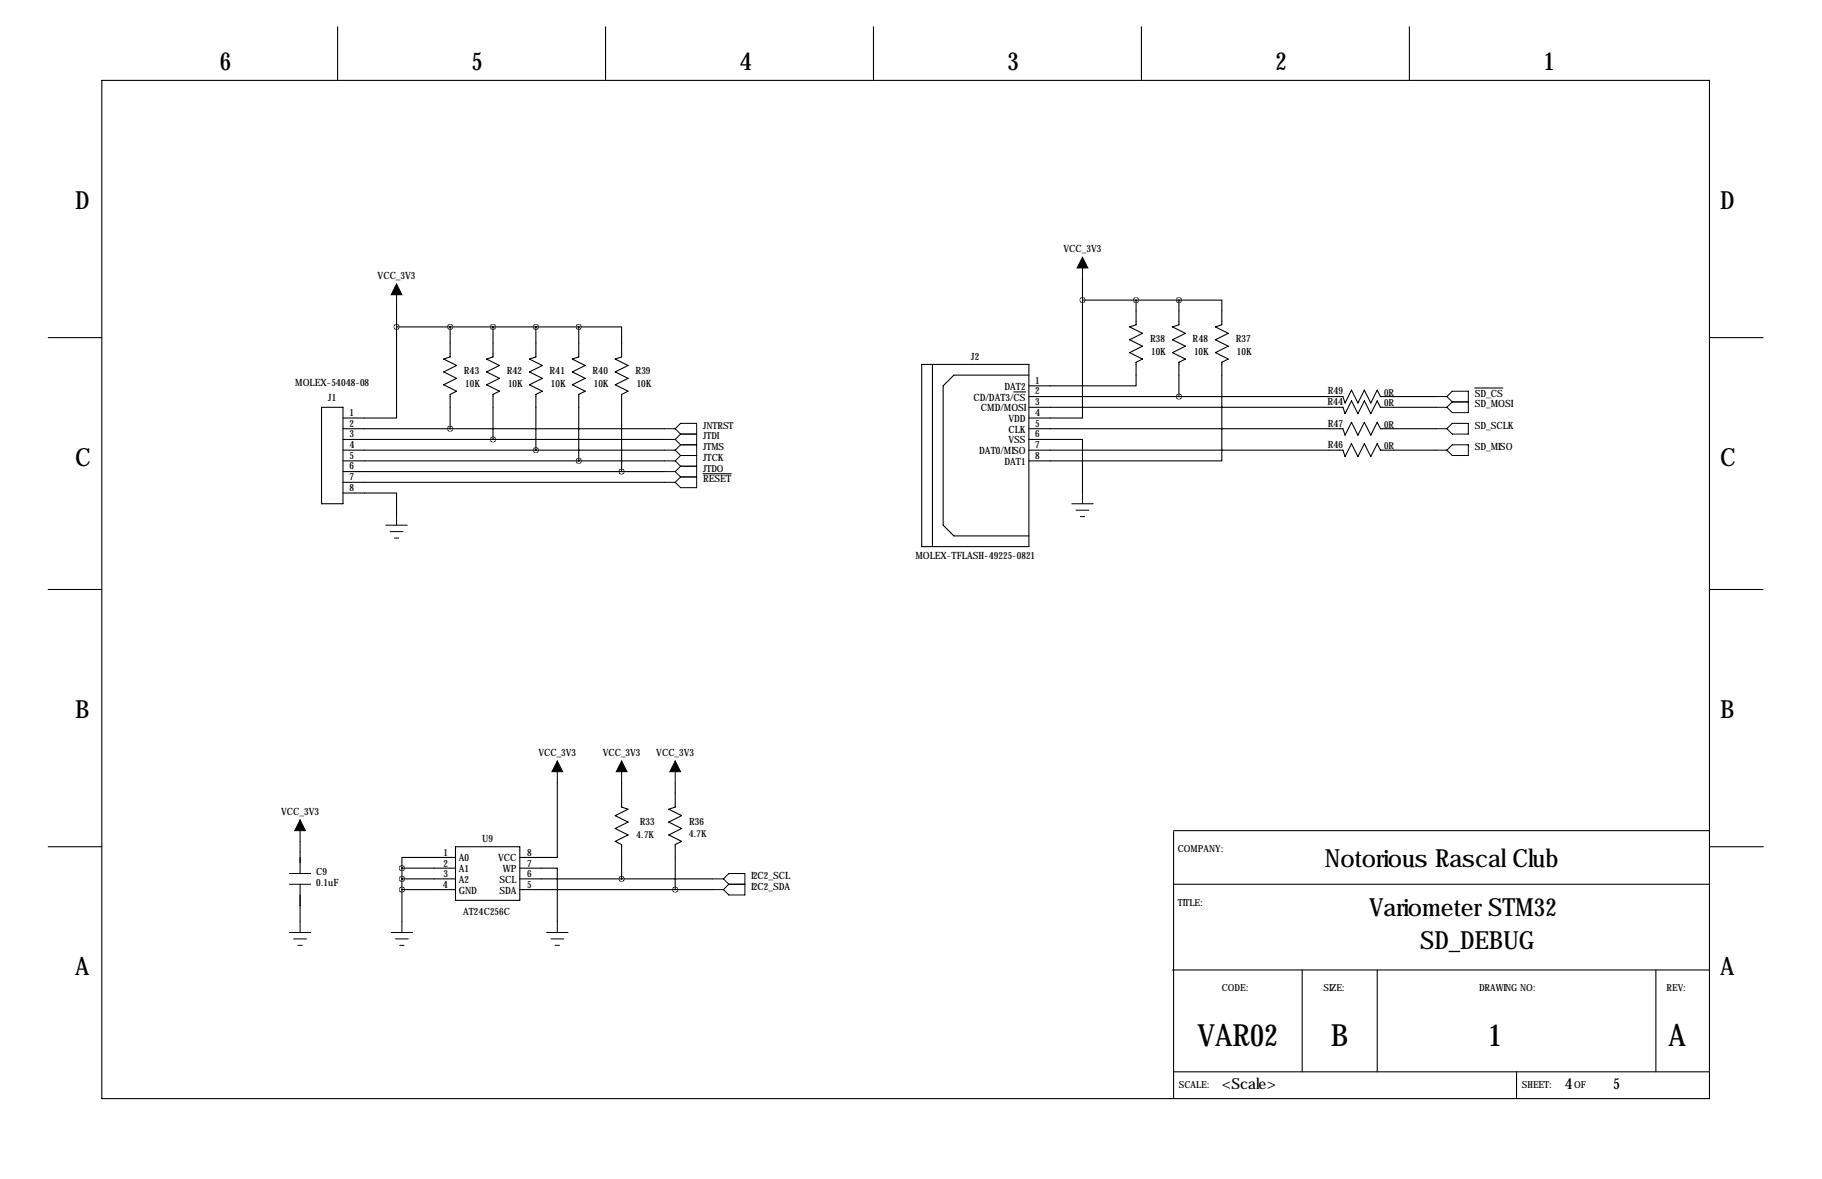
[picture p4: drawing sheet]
<svg xmlns="http://www.w3.org/2000/svg" width="432mm" height="279mm" viewBox="0 0 432 279" stroke-linecap="round" stroke-linejoin="round" font-family="sans-serif">
<g fill="none" stroke="#000" stroke-width=".25">
<path d="M24.1 19.1h381v241.2h-381zM80 6.4v12.7M143.5 6.4v12.7M207 6.4v12.7M270.5 6.4v12.7M334 6.4v12.7M94 77.5v21.6h-12.7M94 72.4v5.1M94 77.5h43.2M106.7 77.5v7.1l-1.5 .5 3 1.5-3 1.5 3 1.6-3 1.5 3 1.5-1.5 .8v8.1M116.8 77.5v7.1l-1.5 .5 3.1 1.5-3.1 1.5 3.1 1.6-3.1 1.5 3.1 1.5-1.6 .8v10.6M127 77.5v7.1l-1.5 .5 3 1.5-3 1.5 3 1.6-3 1.5 3 1.5-1.5 .8v13.2"/>
<path d="M137.2 77.5h10.1v7.1l-1.5 .5 3 1.5-3 1.5 3 1.6-3 1.5 3 1.5-1.5 .8v18.3M137.2 77.5v7.1l-1.6 .5 3.1 1.5-3.1 1.5 3.1 1.6-3.1 1.5 3.1 1.5-1.5 .8v15.7M256.5 71.1v28h-12.7M256.5 66v5.1M256.5 71.1h22.9M269.2 71.1v5.9l-1.5 .5 3.1 1.5-3.1 1.5 3.1 1.5-3.1 1.6 3.1 1.5-1.6 .8v5.5h-25.4M279.4 71.1h10.2v5.9l-1.6 .5 3.1 1.5-3.1 1.5 3.1 1.5-3.1 1.6 3.1 1.5-1.5 .8v23.3h-45.8M279.4 71.1v5.9l-1.5 .5 3 1.5-3 1.5 3 1.5-3 1.6 3 1.5-1.5 .8v8.1M11.4 80h12.7M76.2 96.5h5.1v22.9h-5.1zM218.4 86.4h25.4v43.1h-25.4zM221 86.4v43.1"/>
<path d="M240.2 92.9h2.9M243.8 96.5h74.5l.5 1.5 1.5-3 1.5 3 1.5-3 1.6 3 1.5-3 .8 1.5h13.2M243.8 88.9h-17.7l-2.6 2.5v33.1l2.6 2.5h17.7M243.8 94h74.5l.5 1.5 1.5-3 1.5 3 1.5-3 1.6 3 1.5-3 .8 1.5h13.2M349.5 91.9h6.7M405.1 80h12.7M81.3 116.8h12.7v5.1M81.3 101.6h76.2M81.3 104.1h76.2M81.3 106.7h76.2M81.3 109.2h76.2M81.3 111.8h76.2"/>
<path d="M81.3 114.3h76.2M166.6 112.3h6.7M243.8 104.1h12.7v12.7M243.8 101.6h74.5l.5 1.5 1.5-3 1.5 3 1.5-3 1.6 3 1.5-3 .8 1.5h13.2M243.8 106.7h74.5l.5 1.5 1.5-3 1.5 3 1.5-3 1.6 3 1.5-3 .8 1.5h13.2M11.4 139.7h12.7M405.1 139.7h12.7M71.1 199.4v7.6M132.1 185.4v17.8h-8.9M147.3 185.4v5.9l1.5 .5-3 1.5 3 1.5-3 1.5 3 1.6-3 1.5 1.5 .8v8.1M160 185.4v5.9l-1.5 .5 3 1.5-3 1.5 3 1.5-3 1.6 3 1.5-1.5 .8v10.6M278.1 197.1v63.2"/>
<path d="M278.1 196.8h127M11.4 200.7h12.7M71.1 209.5v8.9M95.2 205.7h12.7M95.2 208.3h12.7M95.2 210.8h12.7M95.2 205.7v12.7M107.9 203.2h-12.7v2.5M107.9 200.7h15.3v12.7h-15.3zM123.2 205.7h8.9v12.7M123.2 208.3h45.7M123.2 210.8h45.7"/>
<path d="M278.1 209.5h127M405.2 200.7h12.7M277.9 229.9h127.2M308.6 229.9v24.1M326.4 229.9v24.1M392.4 229.9v24.1M278.1 254h127M359.4 254v6.3"/>
</g>
<g fill="none" stroke="#000" stroke-width=".24">
<path d="M94 67.3v5.1M256.5 61v5M340.4 94h2.5M340.4 96.5h2.5M342.9 94l1.3 1.2M342.9 94l1.3-1.3h3.8v5.1h-3.8l-1.3-1.3M344.2 95.2h3.8M344.2 95.2l-1.3 1.3M157.5 101.6h2.5M157.5 104.1h2.5M157.5 106.7h2.5M157.5 111.8h2.5"/>
<path d="M157.5 109.2h2.5M157.5 114.3h2.5M160 101.6l1.3 1.3M160 101.6l1.3-1.3h3.8v15.3h-3.8l-1.3-1.3M160 104.1l1.3 1.3M160 106.7l1.3 1.2M160 111.8l1.3 1.2M160 109.2l1.3 1.3M161.3 102.9h3.8M161.3 105.4h3.8M161.3 102.9l-1.3 1.2M161.3 107.9h3.8"/>
<path d="M161.3 105.4l-1.3 1.3M161.3 113h3.8M161.3 110.5h3.8M161.3 110.5l-1.3 1.3M161.3 107.9l-1.3 1.3M161.3 113l-1.3 1.3M254 119.4h5.1M256.5 116.8v2.6M340.4 101.6h2.5M340.4 106.7h2.5M344.2 100.3h3.8v2.6h-3.8l-1.3-1.3zM344.2 105.4h3.8v2.5h-3.8l-1.3-1.2z"/>
<path d="M91.4 124.5h5.1M92.5 126h3M93.5 127.5h1M94 121.9v2.6M255 120.9h3.1M256 122.4h1M71.1 194.3v5.1M132.1 180.3v5.1M147.3 180.3v5.1M160 180.3v5.1M68.6 207h5.1M68.6 209.5h5.1"/>
<path d="M71.1 218.4v2.6M95.2 218.4v2.6M132.1 218.4v2.6M168.9 208.3h2.5M168.9 210.8h2.5M171.4 208.3l1.3-1.3h3.8v5.1h-3.8l-1.3-1.3M171.4 208.3l1.3 1.2M172.7 209.5h3.8M172.7 209.5l-1.3 1.3M68.6 221h5.1M69.6 222.5h3M70.6 224h1"/>
<path d="M92.7 221h5.1M93.7 222.5h3.1M94.7 224h1.1M129.5 221h5.1M130.6 222.5h3M131.6 224h1"/>
</g>
<path d="M94 67.3l1.2 2.5h-2.5zM256.5 61l1.3 2.5h-2.5zM71.1 194.3l1.3 2.5h-2.6zM132.1 180.3l1.2 2.6h-2.5zM147.3 180.3l1.3 2.6h-2.6zM160 180.3l1.3 2.6h-2.6z" fill="#000" stroke="#000" stroke-width=".24"/>
<path d="M95.2 210.8a.05 .05 0 0 0 .1 0 .05 .05 0 0 0-.1 0zM95.2 208.3a.05 .05 0 0 0 .1 0 .05 .05 0 0 0-.1 0zM95.2 205.7a.05 .05 0 0 0 .1 0 .05 .05 0 0 0-.1 0zM147.3 208.3a.05 .05 0 0 0 .1 0 .05 .05 0 0 0-.1 0zM160 210.8a.05 .05 0 0 0 .1 0 .05 .05 0 0 0-.1 0zM106.6 101.6a.05 .05 0 0 0 .1 0 .05 .05 0 0 0-.1 0zM116.8 104.1a.05 .05 0 0 0 .1 0 .05 .05 0 0 0-.1 0zM147.3 111.8a.05 .05 0 0 0 .1 0 .05 .05 0 0 0-.1 0zM93.9 77.5a.05 .05 0 0 0 .1 0 .05 .05 0 0 0-.1 0zM106.6 77.5a.05 .05 0 0 0 .1 0 .05 .05 0 0 0-.1 0zM116.8 77.5a.05 .05 0 0 0 .1 0 .05 .05 0 0 0-.1 0zM137.1 109.2a.05 .05 0 0 0 .1 0 .05 .05 0 0 0-.1 0zM137.1 77.5a.05 .05 0 0 0 .1 0 .05 .05 0 0 0-.1 0zM256.5 71.1a.05 .05 0 0 0 .1 0 .05 .05 0 0 0-.1 0zM269.2 71.1a.05 .05 0 0 0 .1 0 .05 .05 0 0 0-.1 0z" fill="#000" stroke="#000" stroke-width="1.3"/>
<g font-size="7.3">
<text x="283.8" y="248">VAR02</text>
<text x="315.4" y="248">B</text>
<text x="352.7" y="248">1</text>
<text x="395.4" y="248">A</text>
</g>
<g font-size="5.9">
<text x="52.1" y="16.5">6</text>
<text x="111.8" y="16.5">5</text>
<text x="175.3" y="16.5">4</text>
<text x="238.8" y="16.5">3</text>
<text x="302.3" y="16.5">2</text>
<text x="365.8" y="16.5">1</text>
<text x="17.8" y="49.5">D</text>
<text x="407.7" y="49.5">D</text>
<text x="17.8" y="110.5">C</text>
<text x="407.7" y="110.5">C</text>
<text x="17.8" y="170.2">B</text>
<text x="407.7" y="170.2">B</text>
<text x="314" y="205.5">Notorious Rascal Club</text>
<text x="324.5" y="217">Variometer STM32</text>
<text x="336.5" y="224.8">SD_DEBUG</text>
<text x="17.8" y="231.1">A</text>
<text x="407.7" y="231.1">A</text>
</g>
<g font-size="3.6">
<text x="289.6" y="258">&lt;Scale&gt;</text>
<text x="370.8" y="258">4</text>
<text x="382.3" y="258">5</text>
</g>
<g font-size="2.4">
<text x="252.1" y="59.7">VCC_3V3</text>
<text x="89.5" y="66">VCC_3V3</text>
<text x="272.6" y="81.1">R38</text>
<text x="282.6" y="81.1">R48</text>
<text x="292.9" y="81.1">R37</text>
<text x="109.9" y="88.7">R43</text>
<text x="120.1" y="88.7">R42</text>
<text x="130.2" y="88.7">R41</text>
<text x="140.4" y="88.7">R40</text>
<text x="150.6" y="88.7">R39</text>
<text x="230.2" y="85.3">J2</text>
<text x="272.8" y="84.1">10K</text>
<text x="283" y="84.1">10K</text>
<text x="293.1" y="84.1">10K</text>
<text x="70" y="91.4">MOLEX-54048-08</text>
<text x="77.8" y="95.1">J1</text>
<text x="110.2" y="91.7">10K</text>
<text x="120.4" y="91.7">10K</text>
<text x="130.6" y="91.7">10K</text>
<text x="140.7" y="91.7">10K</text>
<text x="150.9" y="91.7">10K</text>
<text x="230.7" y="94.9">CD/DAT3/CS</text>
<text x="238.1" y="92.4">DAT2</text>
<text x="245.4" y="90.9">1</text>
<text x="245.4" y="93.5">2</text>
<text x="314.7" y="93.5">R49</text>
<text x="349.5" y="94">SD_CS</text>
<text x="82.8" y="98.6">1</text>
<text x="82.8" y="101.1">2</text>
<text x="232.5" y="97.5">CMD/MOSI</text>
<text x="239" y="100">VDD</text>
<text x="245.4" y="96">3</text>
<text x="245.4" y="98.6">4</text>
<text x="245.4" y="101.1">5</text>
<text x="314.6" y="96">R44</text>
<text x="314.7" y="101.1">R47</text>
<text x="349.5" y="96.5">SD_MOSI</text>
<text x="349.5" y="101.6">SD_SCLK</text>
<text x="82.8" y="103.6">3</text>
<text x="82.8" y="106.2">4</text>
<text x="232.1" y="107.6">DAT0/MISO</text>
<text x="239" y="102.5">CLK</text>
<text x="239" y="105.1">VSS</text>
<text x="245.4" y="103.6">6</text>
<text x="245.4" y="106.2">7</text>
<text x="314.7" y="106.2">R46</text>
<text x="349.5" y="106.7">SD_MISO</text>
<text x="82.8" y="108.7">5</text>
<text x="82.8" y="111.3">6</text>
<text x="82.8" y="113.8">7</text>
<text x="166.6" y="109.2">JTCK</text>
<text x="238.1" y="110.2">DAT1</text>
<text x="245.4" y="108.7">8</text>
<text x="82.8" y="116.3">8</text>
<text x="166.6" y="114.3">RESET</text>
<text x="216.9" y="132.4">MOLEX-TFLASH-49225-0821</text>
<text x="127.6" y="179.1">VCC_3V3</text>
<text x="142.8" y="179.1">VCC_3V3</text>
<text x="155.5" y="179.1">VCC_3V3</text>
<text x="66.6" y="193">VCC_3V3</text>
<text x="151.7" y="195.4">R33</text>
<text x="163.3" y="195.4">R36</text>
<text x="105.1" y="202.8">1</text>
<text x="114.3" y="199.6">U9</text>
<text x="125" y="202.8">8</text>
<text x="74.9" y="207.3">C9</text>
<text x="74.9" y="209.9">0.1uF</text>
<text x="105.1" y="205.4">2</text>
<text x="105.1" y="207.9">3</text>
<text x="108.7" y="204.1">A0</text>
<text x="108.7" y="206.7">A1</text>
<text x="108.7" y="209.2">A2</text>
<text x="118.1" y="204.1">VCC</text>
<text x="118.4" y="209.2">SCL</text>
<text x="119.2" y="206.7">WP</text>
<text x="125" y="205.4">7</text>
<text x="125" y="207.9">6</text>
<text x="178.1" y="208.3">I2C2_SCL</text>
<text x="104.9" y="210.5">4</text>
<text x="108.7" y="211.8">GND</text>
<text x="118.4" y="211.8">SDA</text>
<text x="125" y="210.5">5</text>
<text x="178.1" y="210.8">I2C2_SDA</text>
<text x="109.7" y="216.7">AT24C256C</text>
</g>
<g font-size="2.3">
<text x="328" y="93.8">0R</text>
<text x="166.6" y="101.6">JNTRST</text>
<text x="328" y="96.3">0R</text>
<text x="328" y="101.4">0R</text>
<text x="166.6" y="104.1">JTDI</text>
<text x="166.6" y="106.7">JTMS</text>
<text x="328" y="106.5">0R</text>
<text x="166.6" y="111.8">JTDO</text>
<text x="150.8" y="198.6">4.7K</text>
<text x="163.2" y="198.4">4.7K</text>
<text x="279.1" y="201.9">COMPANY:</text>
<text x="279.1" y="214.6">TITLE:</text>
<text x="289.6" y="234.9">CODE:</text>
<text x="313.7" y="234.9">SIZE:</text>
<text x="350.5" y="234.9">DRAWING NO:</text>
<text x="395" y="234.9">REV:</text>
<text x="279.4" y="257.8">SCALE:</text>
<text x="360.7" y="257.8">SHEET:</text>
<text x="373.1" y="257.8">OF</text>
</g>
</svg>
